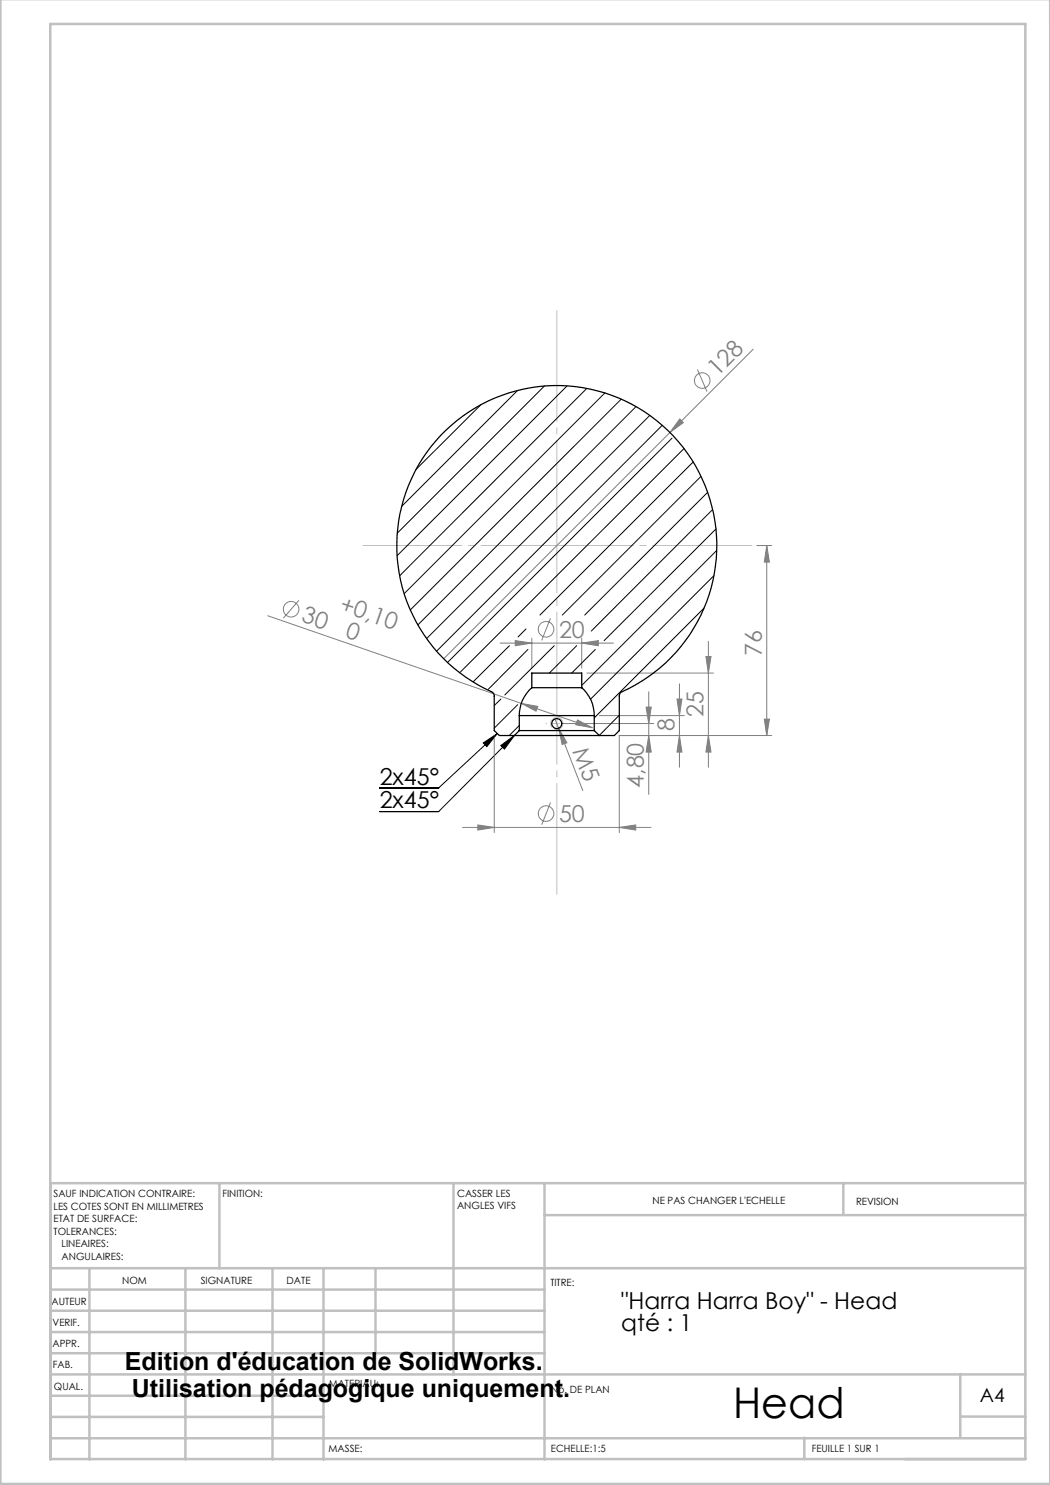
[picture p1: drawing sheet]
<svg xmlns="http://www.w3.org/2000/svg" width="210mm" height="297mm" viewBox="0 0 210 297" stroke-linecap="round" stroke-linejoin="round" font-family="sans-serif">
<g fill="none" stroke="#808080" stroke-width=".2">
<path d="M139.5 73.9l1.9 4.4M150.6 69.8l-61.9 62M136 83.8l.7 .7-2.7 2zM151.3 109.1h3M153.4 109.1v38M153.4 109.1l.5 3.3h-1zM53.6 123.2l64.9 22.4M59.8 120l-3.1 3.6M100 128.6h22.7M103 128.1l3.4 .5-3.4 .5zM106.4 127.6v6M110.1 123.6l-1.8 4.5"/>
<path d="M116.3 128.6l3.4-.5v1zM116.3 127.6v6M117.4 134.6h25.3M129.8 138.4v20.5M135.4 139.8h1l-.5 3.3zM135.9 136.8v16.7M141.2 131.3h1l-.5 3.3zM141.7 128.3v25.2M98.8 147.1v19.4M104.3 140.7l3.3 .6-.4 .9zM111 143.8l.7 1.9M111.7 145.7l1.7 2.9-1 .3z"/>
<path d="M111.7 145.7l4.9 12.4M112.4 144.7h18.3M115.5 144l3 1.6-3.4-.6zM119.9 143.1h17M129.2 141.4h1l-.4 3.3zM129.8 147.1l.4 3.3h-1zM135.9 147.1l.5 3.3h-1zM141.7 147.1l.5 3.3h-1zM152.9 143.8h1l-.5 3.3zM154.3 147.1h-30.4v19.4M92.5 165.5h37.7M95.6 165l3.2 .5-3.2 .5z"/>
<path d="M110.1 160.5l-1.8 4.5M123.9 165.5l3.2-.5v1z"/>
<circle cx="140.4" cy="76.1" r="1.56"/>
<circle cx="58.2" cy="121.8" r="1.56"/>
<circle cx="109.2" cy="125.9" r="1.55"/>
<circle cx="109.2" cy="162.7" r="1.55"/>
</g>
<path d="M96.7 148.6l2.7-1.9-2 2.6zM99.4 146.7l-11.7 10.9h-11.8M100.2 149.1l2.7-2-2 2.7zM102.9 147.1l-15.2 15.2h-11.8" fill="none" stroke="#000" stroke-width=".2"/>
<path d="M110.4 145.4a1.23 1.23 0 0 1 .7-1.8 1.23 1.23 0 0 1 1.5 1.3 1.23 1.23 0 0 1-1.7 1" fill="none" stroke="#c0c0c0" stroke-width=".2"/>
<path d="M111.4 62.1v116.8" fill="none" stroke="#c0c0c0" stroke-width=".2" stroke-dasharray="30.5 1.3 1.3 1.3" stroke-dashoffset="8.3"/>
<path d="M72.6 109.1h77.8" fill="none" stroke="#c0c0c0" stroke-width=".2" stroke-dasharray="30.5 1.3 1.3 1.3" stroke-dashoffset="10.6"/>
<path d="M109.2 144.7h4.1" fill="none" stroke="#c0c0c0" stroke-width=".2" stroke-dasharray="30.5 1.3 1.3 1.3" stroke-dashoffset="30.3"/>
<g fill="none" stroke="#c0c0c0" stroke-width=".5">
<path d="M.1 -.1v296.9h209.9v-296.9M10.1 4.8h195v287h-195zM43.9 236.6v17M90.7 236.6v38.3M108.9 236.6v55.3M168.7 236.6v6.3M205.1 236.6h-195v55.3M10.1 253.6h195M10.1 257.9h98.8M17.9 253.6v38.3M37.1 253.6v38.3M54.5 253.6v38.3"/>
<path d="M64.7 253.6v38.3M75.1 253.6v17M108.9 243h96.2M10.1 270.6h98.8M10.1 266.4h98.8M10.1 262.1h98.8M10.1 279.1h54.6M10.1 274.9h195M192.1 274.8v12.7M10.1 287.7h195M10.1 283.4h54.6M160.9 287.5v4.3"/>
<path d="M192.1 283.3h13"/>
</g>
<path d="M100.2 149.1l2.7-2-2 2.7zM96.7 148.6l2.7-1.9-2 2.6z" fill="#000"/>
<g fill="#808080">
<path d="M136 83.8l.7 .7-2.7 2z"/>
<path d="M111.7 145.7l1.7 2.9-1 .3z"/>
<path d="M152.9 143.8h1l-.5 3.3zM153.4 109.1l.5 3.3h-1z"/>
<path d="M115.5 144l-.4 1 3.4 .6zM104.3 140.7l2.9 1.5 .4-.9z"/>
<path d="M103 128.1l3.4 .5-3.4 .5zM116.3 128.6l3.4-.5v1z"/>
<path d="M141.2 131.3h1l-.5 3.3zM141.7 147.1l.5 3.3h-1zM135.4 139.8h1l-.5 3.3zM135.9 147.1l.5 3.3h-1zM129.2 141.4h1l-.4 3.3zM129.8 147.1l.4 3.3h-1z"/>
<path d="M95.6 165l3.2 .5-3.2 .5zM123.9 165.5l3.2-.5v1z"/>
</g>
<g fill="none" stroke="#000" stroke-width=".2">
<path d="M103.5 78.1l-23.2 23.2M108.9 77.2l-29.5 29.4M113.4 77.2l-34 34M117.4 77.7l-37.5 37.4M121 78.6l-40.2 40.1M124.2 79.8l-42.1 42.2M96.2 81l-13 12.9M127.2 81.3l-43.6 43.7M130 83.1l-44.7 44.6M132.5 85.1l-45.2 45.1M134.4 87.6l-44.9 44.9M136.8 89.7l-44.9 44.8"/>
<path d="M138.6 92.4l-30.6 30.6M140.2 95.3l-27.7 27.7M141.5 98.5l-24.6 24.5M142.5 101.9l-24.2 24.3M142.8 115.1l-24.7 24.7M143.2 105.8l-22.4 22.3M143.3 110.1l-27 27M100.2 139.8l-1.4 1.3M101.9 129.1l-7.3 7.3M105.2 125.8l-1.6 1.6M105.6 129.9l-8 8M110.8 129.1l-9.8 9.9"/>
<path d="M115.3 129.1l-5.4 5.5M119.1 129.9l-4.8 4.7M140.8 121.6l-21.9 22M103.5 140.9l-4.7 4.7M103.9 145.1l-2.1 2M123.9 143l-4.1 4.1"/>
</g>
<g fill="none" stroke="#000" stroke-width=".25">
<path d="M106.4 137.5a7.2 7.2 0 0 0-2.5 5.6M106.4 137.5h9.9M106.4 137.5v-2.9h9.9v2.9M116.3 137.5a7.2 7.2 0 0 1 2.6 5.6M102.9 147.1h-3l-1.1-1v-6.9a.88 .88 0 0 0-.6-.9 32 32 0 0 1-11.9-49 32 32 0 0 1 50.4 .3 32 32 0 0 1-12.5 48.9l-.3 .6v7l-1 1h-3M102.9 147.1h17M103.9 146.1h15M103.9 143.1h15M103.9 143.1v3M103.9 146.1l-1 1M118.9 146.1l1 1M118.9 143.1v3"/>
<circle cx="111.4" cy="144.7" r="1"/>
</g>
<text font-size="8.5" x="146.6" y="283.5">Head</text>
<g font-size="5">
<text x="25" y="273.9">Edition d'éducation de SolidWorks.</text>
<text x="26.4" y="279.4">Utilisation pédagogique uniquement.</text>
</g>
<g font-size="4.7" fill="#808080">
<text x="143.5" y="75.5" transform="rotate(-45 143.5 75.5)">128</text>
<text x="60.1" y="124.3" transform="rotate(19 60.1 124.3)">30</text>
<text x="67.7" y="122.2" transform="rotate(19 67.7 122.2)">+0,10</text>
<text x="68.9" y="127.4" transform="rotate(19 68.9 127.4)">0</text>
<text x="111.8" y="127.5">20</text>
<text x="152.4" y="131.2" transform="rotate(-90 152.4 131.2)">76</text>
<text x="140.7" y="143.3" transform="rotate(-90 140.7 143.3)">25</text>
<text x="134.9" y="146.2" transform="rotate(-90 134.9 146.2)">8</text>
<text x="114.5" y="150.2" transform="rotate(69 114.5 150.2)">M5</text>
<text x="128.7" y="157.6" transform="rotate(-90 128.7 157.6)">4,80</text>
<text x="111.8" y="164.4">50</text>
</g>
<g font-size="4.7">
<text x="75.9" y="161.7">2x45°</text>
<text x="75.9" y="157">2x45°</text>
<text x="124.3" y="261.7">&quot;Harra Harra Boy&quot; - Head</text>
<text x="124.3" y="266.3">qté : 1</text>
</g>
<text font-size="3.9" x="196" y="280.4">A4</text>
<g font-size="2">
<text x="10.7" y="239.5">SAUF INDICATION CONTRAIRE:</text>
<text x="44.5" y="239.5">FINITION:</text>
<text x="91.4" y="239.4">CASSER LES</text>
<text x="10.7" y="242">LES COTES SONT EN MILLIMETRES</text>
<text x="10.7" y="244.5">ETAT DE SURFACE:</text>
<text x="91.4" y="241.9">ANGLES VIFS</text>
<text x="130.5" y="240.8">NE PAS CHANGER L'ECHELLE</text>
<text x="171.2" y="241">REVISION</text>
<text x="10.7" y="247">TOLERANCES:</text>
<text x="12.3" y="249.5">LINEAIRES:</text>
<text x="12.3" y="252">ANGULAIRES:</text>
<text x="24.4" y="256.9">NOM</text>
<text x="40.1" y="256.8">SIGNATURE</text>
<text x="57.3" y="256.8">DATE</text>
<text x="110.1" y="257.1">TITRE:</text>
<text x="10.3" y="260.9">AUTEUR</text>
<text x="10.5" y="269.3">APPR.</text>
<text x="10.5" y="265.2">VERIF.</text>
<text x="10.6" y="273.6">FAB.</text>
<text x="10.8" y="278">QUAL.</text>
<text x="65.8" y="277.4">MATERIAU:</text>
<text x="110.2" y="278.5">No. DE PLAN</text>
<text x="65.7" y="290.4">MASSE:</text>
<text x="110.2" y="290.5">ECHELLE:1:5</text>
<text x="162.4" y="290.4">FEUILLE 1 SUR 1</text>
</g>
</svg>
